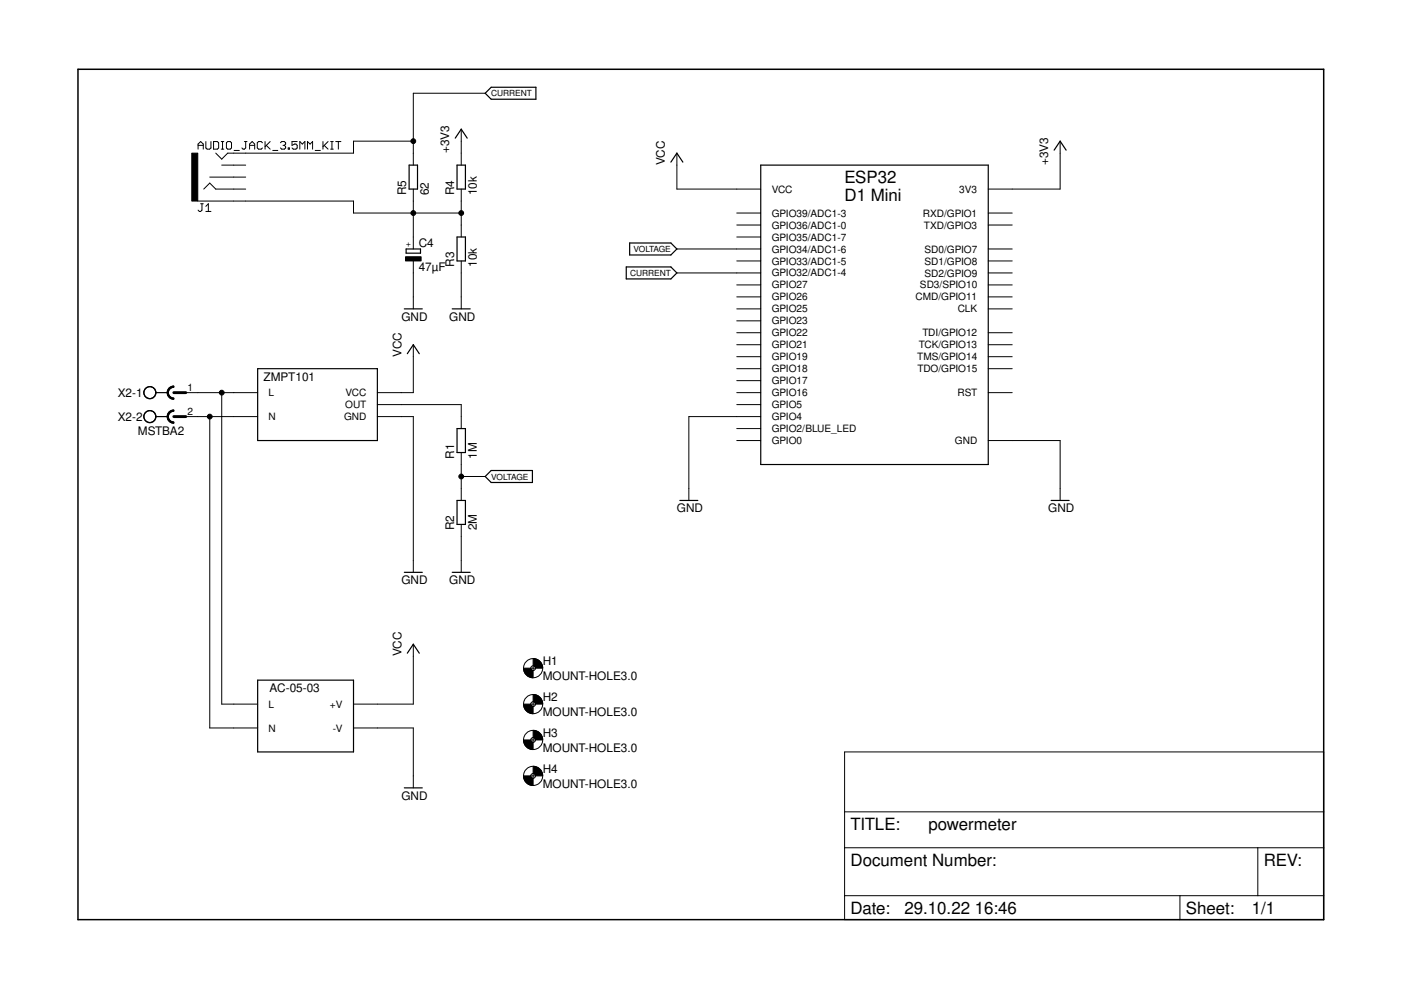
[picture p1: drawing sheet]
<svg xmlns="http://www.w3.org/2000/svg" width="297mm" height="210mm" viewBox="0 0 297 210" stroke-linecap="round" stroke-linejoin="round" font-family="sans-serif">
<g fill="none" stroke="#000" stroke-width=".21">
<path d="M102.9 19.8h-15.3v15.2M42 31.6v-1.1l.5-.5 .6 .5v1.1M42 30.8h1.1M43.6 30v1.4l.3 .2h.5l.3-.2v-1.4M44.5 37.5h7.6M45.3 30h.8l.3 .3v1.1l-.3 .2h-.8zM46.9 31.6h.6M46.9 30h.6M47 35h5.1M47.2 30v1.6M48 30.3l.3-.3h.5l.3 .3v1.1l-.3 .2h-.5l-.3-.2zM49.6 31.9h1.1"/>
<path d="M51.8 30h.6M52.1 30v1.4l-.3 .2h-.3l-.2-.2M52.9 30.8h1.1M52.9 31.6v-1.1l.6-.5 .5 .5v1.1M55.6 30.3l-.2-.3h-.6l-.3 .3v1.1l.3 .2h.6l.2-.2M56.2 30v1.6M56.5 30.8l.8 .8M57.3 30l-1.1 1.1M57.8 31.9h1.1M59.5 30.3l.2-.3h.6l.3 .3v.2l-.3 .3M60 30.8h.3M60.3 30.8l.3 .3v.3l-.3 .2h-.6l-.2-.2"/>
<path d="M61.1 31.4h.3v.2h-.3zM63 30h-1.1v.8l.6-.3h.2l.3 .3v.6l-.3 .2h-.5l-.3-.2M63.6 31.6v-1.6l.5 .5 .5-.5v1.6M65.2 31.6v-1.6l.5 .5 .6-.5v1.6M66.8 31.9h1.1M68.5 30v1.6M68.7 30.8l.9 .8M69.6 30l-1.1 1.1M70.1 31.6h.6M70.1 30h.6M70.4 30v1.6M71.2 30h1.1"/>
<path d="M71.7 30v1.6M87.6 29.9h-12.6v2.6h-26.7l-1.3 1.2-1.3-1.2M97.8 27.4v7.6M143.5 32.5v7.6h17.8M224.8 29.9v10.2h-15.3M41.9 42.6h33.1v2.6h22.8M42.5 43.2h.6M42.8 43.2v1.4l-.3 .2h-.2l-.3-.2M43.2 40.1l1.3-1.3 1.2 1.3h6.4M43.6 44.8h1.1M43.6 43.8l.6-.6v1.6M87.6 40.1v12.7"/>
<path d="M87.6 55.3v10.2M97.8 40.1v10.1M97.8 55.3v10.2M143.5 57.9h17.8M143.5 52.8h17.8M156.2 47.7h5.1M156.2 55.3h5.1M156.2 50.2h5.1M156.2 45.2h5.1M209.5 47.7h5.1M209.5 57.9h5.1M209.5 55.3h5.1"/>
<path d="M209.5 52.8h5.1M209.5 45.2h5.1M87.6 73.1v10.1h-7.6M156.2 73.1h5.1M156.2 70.5h5.1M156.2 68h5.1M156.2 65.5h5.1M156.2 62.9h5.1M156.2 60.4h5.1M156.2 75.6h5.1M156.2 78.2h5.1M209.5 73.1h5.1"/>
<path d="M209.5 70.5h5.1M209.5 65.5h5.1M209.5 62.9h5.1M209.5 60.4h5.1M209.5 75.6h5.1M209.5 78.2h5.1M39.4 88.3h15.2M39.4 83.2h15.2M44.5 88.3v66h10.1M47 83.2v66.1h7.6M80 85.8h17.8v5.1M80 88.3h7.6v33"/>
<path d="M97.8 95.9v10.2M156.2 90.9h5.1M156.2 85.8h5.1M156.2 80.7h5.1M156.2 83.2h5.1M156.2 93.4h5.1M161.3 88.3h-15.3v17.8M209.5 83.2h5.1M209.5 93.4h15.3v12.7M97.8 111.2v10.1M97.8 101h5.1M87.6 136.6v12.7h-12.6"/>
<path d="M75 154.3h12.6v12.7M112.5 141.7h1M112.5 149.3h1M112.5 156.9h1M113 141.2v1M113 148.8v1M113 156.4v1M179.1 159.4h101.5v35.6h-101.5zM112.5 164.5h1M113 164v1M179.1 179.7h101.5M179.1 172.1h101.5"/>
<path d="M266.7 179.7v10.2M179.1 189.9h101.5M250.2 189.9v5.1"/>
<circle cx="113" cy="141.7" r="2.03"/>
<circle cx="113" cy="149.3" r="2.03"/>
<circle cx="113" cy="156.9" r="2.03"/>
<circle cx="113" cy="141.7" r=".51"/>
<circle cx="113" cy="149.3" r=".51"/>
<circle cx="113" cy="156.9" r=".51"/>
<circle cx="113" cy="164.5" r="2.03"/>
<circle cx="113" cy="164.5" r=".51"/>
</g>
<g fill="none" stroke="#000" stroke-width=".25">
<path d="M102.9 19.8l1.2-1.3h9.5v2.5h-9.5zM86.7 35h1.8v5.1h-1.8zM96.5 29.3l1.3-1.9 1.3 1.9M96.9 35h1.8v5.1h-1.8zM142.2 34.4l1.3-1.9 1.3 1.9M161.3 35h48.2v63.5h-48.2zM223.5 31.8l1.3-1.9 1.2 1.9M86.1 52.8h3.1v.9h-3.1zM96.9 50.2h1.8v5.1h-1.8zM132.8 56.6h9.4l1.3 1.3-1.3 1.2h-9.4zM133.5 51.5h8.7l1.3 1.3-1.3 1.3h-8.7zM54.6 78.2h25.4v15.2h-25.4z"/>
<path d="M85.7 65.5h3.8M86.4 75l1.2-1.9 1.3 1.9M95.9 65.5h3.8M33 83.2h2.6M33 88.3h2.6M96.9 90.9h1.8v5h-1.8zM96.9 106.1h1.8v5.1h-1.8zM102.9 101l1.2-1.2h8.8v2.5h-8.8zM144.1 106.1h3.9M222.9 106.1h3.8M85.7 121.3h3.8M86.4 138.5l1.2-1.9 1.3 1.9"/>
<path d="M95.9 121.3h3.8M54.6 144.2h20.4v15.2h-20.4zM85.7 167h3.8"/>
<circle cx="31.8" cy="88.3" r="1.27"/>
<circle cx="31.8" cy="83.2" r="1.27"/>
</g>
<path d="M16.5 14.7h264.1v180.3h-264.1z" fill="none" stroke="#000" stroke-width=".32"/>
<path d="M40.7 32.5h1.2v10.1h-1.2zM86 54.4h3.3v.9h-3.3z" fill="#000" stroke="#000" stroke-width=".21"/>
<g fill="#000" stroke="#000" stroke-width=".21">
<path d="M35.5 83.2h.2l.3 .8 .3 .3 .6 .1v.2a1.37 1.37 0 0 1-1.4-1.4z" fill-rule="evenodd"/>
<path d="M35.5 88.3h.2l.3 .7 .3 .4 .6 .1v.2a1.37 1.37 0 0 1-1.4-1.4z" fill-rule="evenodd"/>
<path d="M35.9 82.3l1-.4v.2l-.6 .1-.3 .3-.3 .7h-.2v-.4z" fill-rule="evenodd"/>
<path d="M35.9 82.3l.8-.4h.2v.2a1.14 1.14 0 0 0-1.2 1.1 1.14 1.14 0 0 0 1.2 1.2v.2a1.4 1.4 0 0 1-1.4-.8 1.4 1.4 0 0 1 .4-1.5z" fill-rule="evenodd"/>
<path d="M35.9 87.3l1-.4v.3l-.6 .1-.3 .3-.3 .7h-.2v-.4z" fill-rule="evenodd"/>
<path d="M35.9 87.3l.8-.4h.2v.3a1.14 1.14 0 0 0-1.2 1.1 1.14 1.14 0 0 0 1.2 1.2v.2a1.4 1.4 0 0 1-1.4-.8 1.4 1.4 0 0 1 .4-1.6z" fill-rule="evenodd"/>
<path d="M111 141.7h1.5l.2 .4 .3 .1v1.5a2.04 2.04 0 0 1-2-2z" fill-rule="evenodd"/>
<path d="M111 149.3h1.5l.2 .4 .3 .1v1.5a2.04 2.04 0 0 1-2-2z" fill-rule="evenodd"/>
<path d="M111 156.9h1.5l.2 .4 .3 .1v1.5a2 2 0 0 1-2-2z" fill-rule="evenodd"/>
<path d="M113 139.6a2 2 0 0 1 2.1 2.1h-1.6v-.3l-.5-.2z" fill-rule="evenodd"/>
<path d="M113 147.3a2 2 0 0 1 2.1 2h-1.6v-.3l-.5-.2z" fill-rule="evenodd"/>
<path d="M113 154.9a2.04 2.04 0 0 1 2.1 2h-1.6v-.3l-.5-.2z" fill-rule="evenodd"/>
<path d="M111 164.5h1.5l.2 .4 .3 .1v1.5a2 2 0 0 1-2-2z" fill-rule="evenodd"/>
<path d="M113 162.5a2.04 2.04 0 0 1 2.1 2h-1.6v-.3l-.5-.2z" fill-rule="evenodd"/>
<circle cx="87.6" cy="29.9" r=".51"/>
<circle cx="87.6" cy="45.2" r=".51"/>
<circle cx="97.8" cy="45.2" r=".51"/>
<circle cx="44.5" cy="88.3" r=".51"/>
<circle cx="47" cy="83.2" r=".51"/>
<circle cx="97.8" cy="101" r=".51"/>
</g>
<path d="M36.9 83.2h2.5M36.9 88.3h2.5" fill="none" stroke="#000" stroke-width=".61"/>
<g font-size="3.6">
<text x="179.1" y="38.8">ESP32</text>
<text x="179.1" y="42.6">D1 Mini</text>
<text x="180.3" y="175.9">TITLE:</text>
<text x="196.8" y="175.9">powermeter</text>
<text x="180.3" y="183.6">Document Number:</text>
<text x="267.9" y="183.6">REV:</text>
<text x="180.3" y="193.7">Date:</text>
<text x="191.8" y="193.7">29.10.22</text>
<text x="206.7" y="193.7">16:46</text>
<text x="251.4" y="193.7">Sheet:</text>
<text x="265.4" y="193.7">1/1</text>
</g>
<g font-size="2.5">
<text x="95.3" y="32.5" transform="rotate(-90 95.3 32.5)">+3V3</text>
<text x="141" y="35" transform="rotate(-90 141 35)">VCC</text>
<text x="222.2" y="35" transform="rotate(-90 222.2 35)">+3V3</text>
<text x="86.1" y="41.4" transform="rotate(-90 86.1 41.4)">R5</text>
<text x="90.9" y="41.4" transform="rotate(-90 90.9 41.4)">62</text>
<text x="96.3" y="41.4" transform="rotate(-90 96.3 41.4)">R4</text>
<text x="101.1" y="41.4" transform="rotate(-90 101.1 41.4)">10k</text>
<text x="88.8" y="52.3">C4</text>
<text x="88.8" y="57.4">47µF</text>
<text x="96.3" y="56.6" transform="rotate(-90 96.3 56.6)">R3</text>
<text x="101.1" y="56.6" transform="rotate(-90 101.1 56.6)">10k</text>
<text x="85.1" y="68">GND</text>
<text x="95.3" y="68">GND</text>
<text x="85.1" y="75.6" transform="rotate(-90 85.1 75.6)">VCC</text>
<text x="55.9" y="80.7">ZMPT101</text>
<text x="25" y="84.1">X2-1</text>
<text x="25" y="89.2">X2-2</text>
<text x="29.2" y="92.1">MSTBA2</text>
<text x="96.3" y="97.2" transform="rotate(-90 96.3 97.2)">R1</text>
<text x="101.1" y="97.2" transform="rotate(-90 101.1 97.2)">1M</text>
<text x="96.3" y="112.5" transform="rotate(-90 96.3 112.5)">R2</text>
<text x="101.1" y="112.5" transform="rotate(-90 101.1 112.5)">2M</text>
<text x="143.5" y="108.6">GND</text>
<text x="222.2" y="108.6">GND</text>
<text x="85.1" y="123.9">GND</text>
<text x="95.3" y="123.9">GND</text>
<text x="85.1" y="139.1" transform="rotate(-90 85.1 139.1)">VCC</text>
<text x="115.1" y="141.1">H1</text>
<text x="57.2" y="146.7">AC-05-03</text>
<text x="115.1" y="144.1">MOUNT-HOLE3.0</text>
<text x="115.1" y="148.7">H2</text>
<text x="115.1" y="151.7">MOUNT-HOLE3.0</text>
<text x="115.1" y="159.4">MOUNT-HOLE3.0</text>
<text x="115.1" y="156.3">H3</text>
<text x="115.1" y="167">MOUNT-HOLE3.0</text>
<text x="115.1" y="163.9">H4</text>
<text x="85.1" y="169.6">GND</text>
</g>
<g font-size="2.1">
<text x="163.6" y="40.8">VCC</text>
<text x="203.4" y="40.8">3V3</text>
<text x="163.6" y="45.9">GPIO39/ADC1-3</text>
<text x="195.6" y="45.9">RXD/GPIO1</text>
<text x="163.6" y="53.5">GPIO34/ADC1-6</text>
<text x="163.6" y="51">GPIO35/ADC1-7</text>
<text x="163.6" y="48.5">GPIO36/ADC1-0</text>
<text x="195.9" y="48.5">TXD/GPIO3</text>
<text x="196" y="53.5">SD0/GPIO7</text>
<text x="163.6" y="58.6">GPIO32/ADC1-4</text>
<text x="163.6" y="56.1">GPIO33/ADC1-5</text>
<text x="196" y="58.6">SD2/GPIO9</text>
<text x="196" y="56.1">SD1/GPIO8</text>
<text x="163.6" y="63.7">GPIO26</text>
<text x="163.6" y="61.2">GPIO27</text>
<text x="194.1" y="63.7">CMD/GPIO11</text>
<text x="195.1" y="61.2">SD3/SPIO10</text>
<text x="163.6" y="71.3">GPIO22</text>
<text x="163.6" y="68.8">GPIO23</text>
<text x="163.6" y="66.2">GPIO25</text>
<text x="195.6" y="71.3">TDI/GPIO12</text>
<text x="203.1" y="66.2">CLK</text>
<text x="163.6" y="73.9">GPIO21</text>
<text x="163.6" y="76.4">GPIO19</text>
<text x="194.5" y="76.4">TMS/GPIO14</text>
<text x="194.8" y="73.9">TCK/GPIO13</text>
<text x="39.7" y="82.9">1</text>
<text x="163.6" y="78.9">GPIO18</text>
<text x="163.6" y="81.5">GPIO17</text>
<text x="194.5" y="78.9">TDO/GPIO15</text>
<text x="39.7" y="88">2</text>
<text x="57" y="84">L</text>
<text x="57" y="89.1">N</text>
<text x="72.9" y="89.1">GND</text>
<text x="73.2" y="86.6">OUT</text>
<text x="73.3" y="84">VCC</text>
<text x="163.6" y="86.6">GPIO5</text>
<text x="163.6" y="89.1">GPIO4</text>
<text x="163.6" y="84">GPIO16</text>
<text x="203" y="84">RST</text>
<text x="163.6" y="91.6">GPIO2/BLUE_LED</text>
<text x="163.6" y="94.2">GPIO0</text>
<text x="202.5" y="94.2">GND</text>
<text x="57" y="150">L</text>
<text x="57" y="155.1">N</text>
<text x="69.9" y="150">+V</text>
<text x="70.6" y="155.1">-V</text>
</g>
<g font-size="1.8">
<text x="104.1" y="20.4">CURRENT</text>
<text x="87.1" y="52.4" transform="rotate(-90 87.1 52.4)">+</text>
<text x="134.3" y="53.4">VOLTAGE</text>
<text x="133.6" y="58.5">CURRENT</text>
<text x="104.1" y="101.7">VOLTAGE</text>
</g>
</svg>
